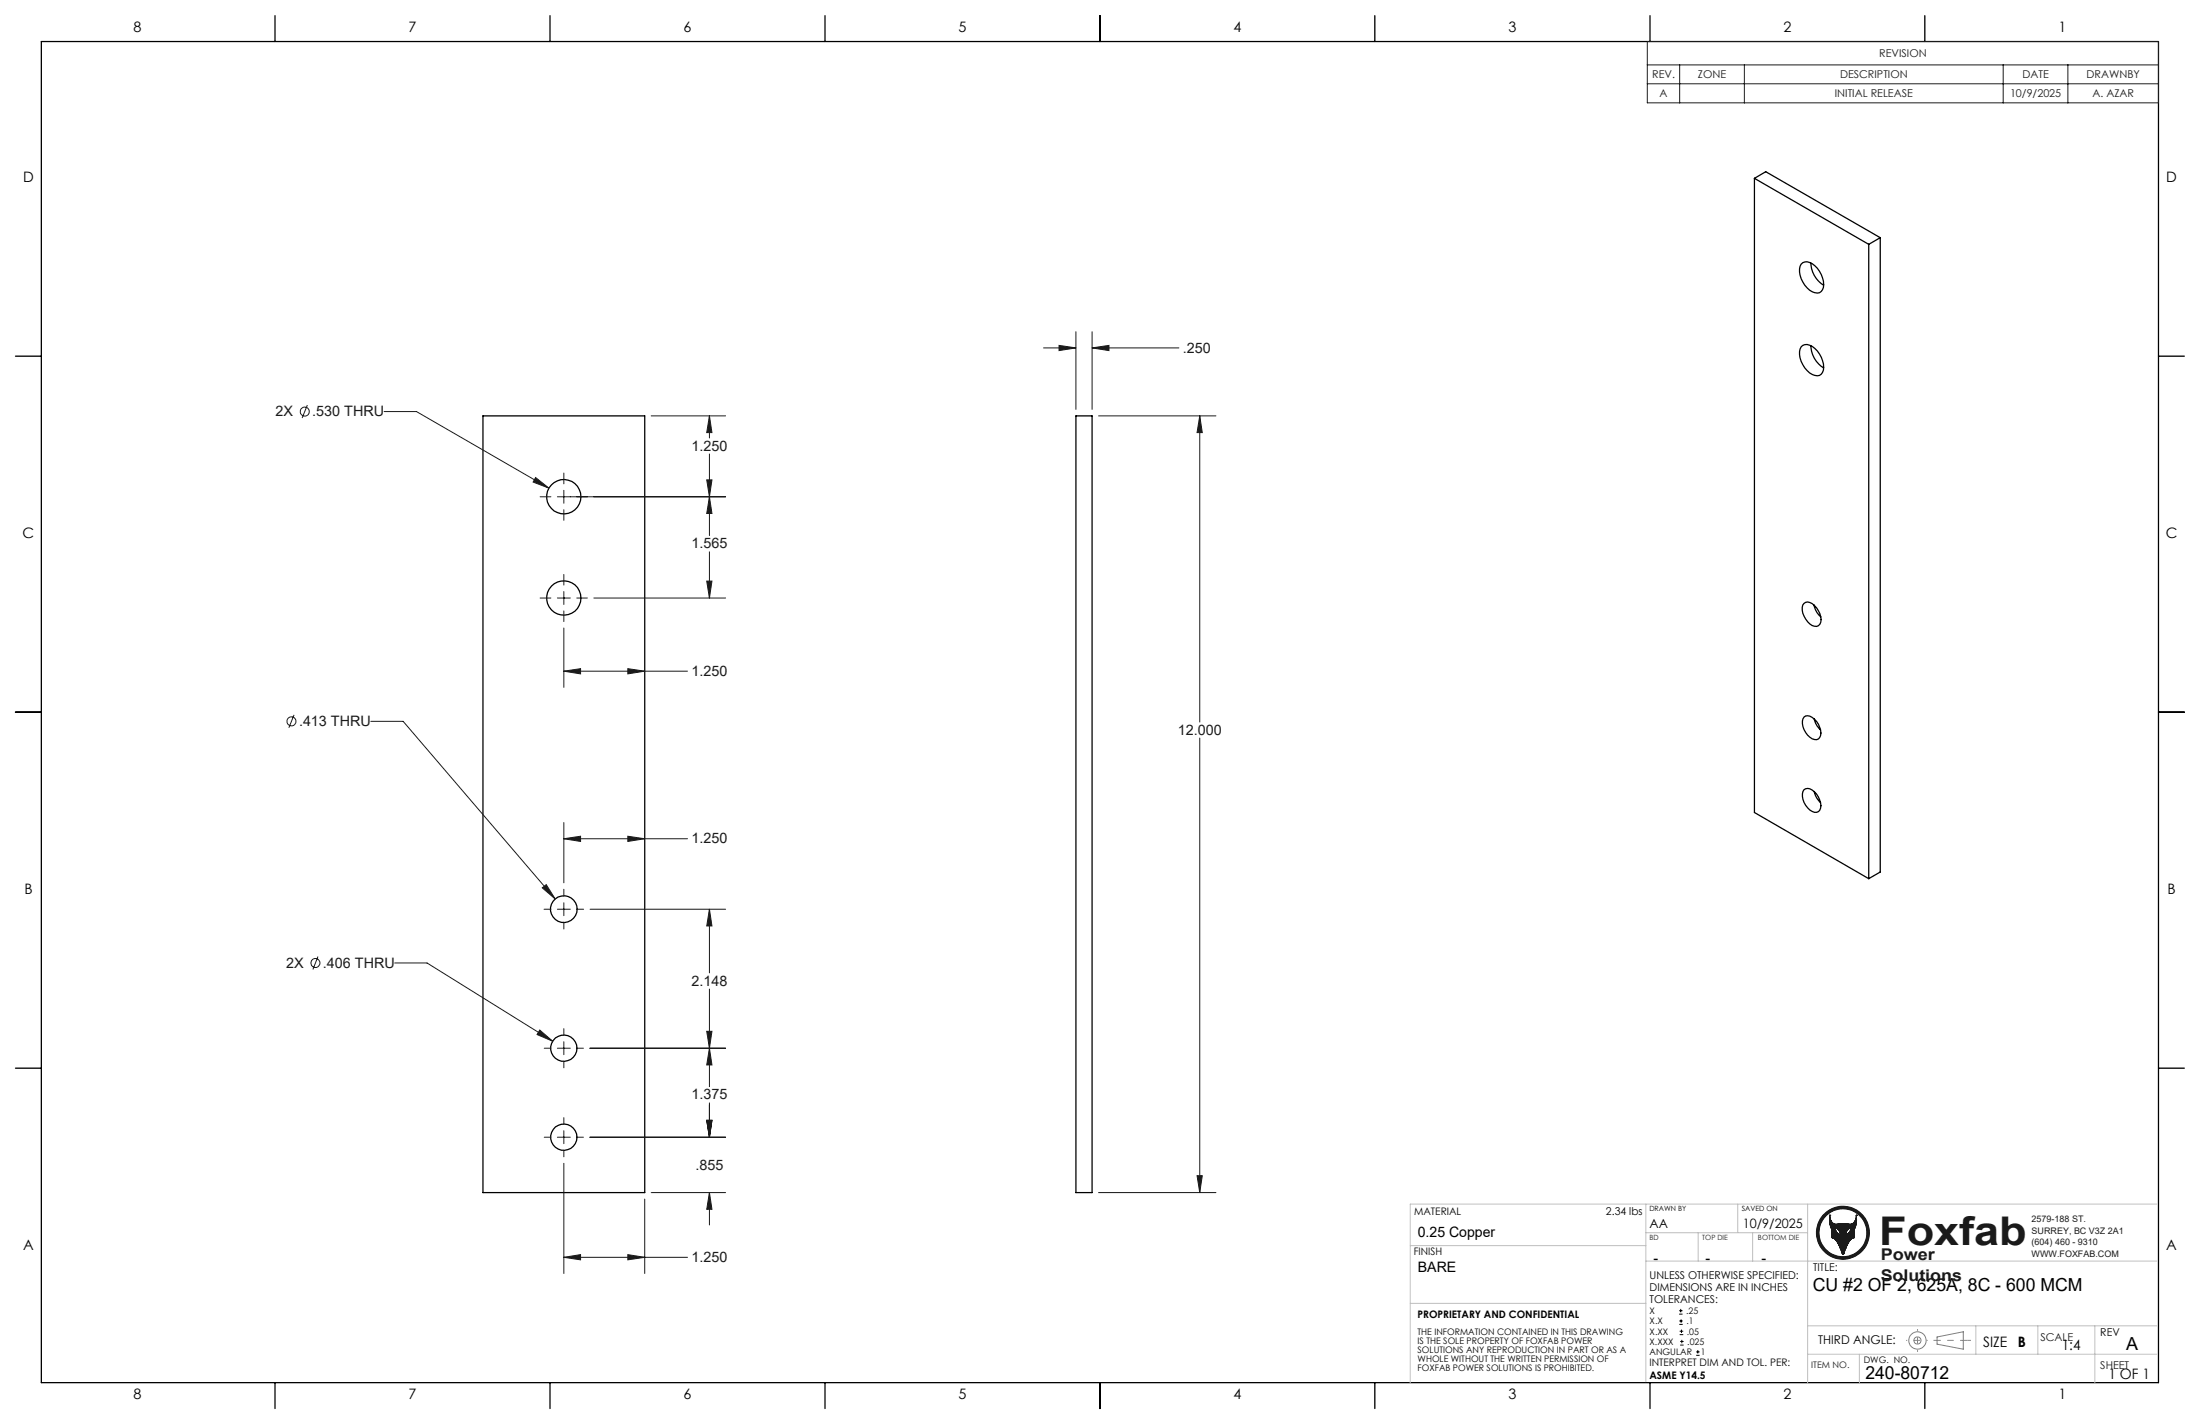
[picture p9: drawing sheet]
<svg xmlns="http://www.w3.org/2000/svg" width="432mm" height="279mm" viewBox="0 0 432 279" stroke-linecap="round" stroke-linejoin="round" font-family="sans-serif">
<g fill="none" stroke="#000" stroke-width=".25">
<path d="M8.1 8.1h415.6v263.2h-415.6zM54 3.1v5M108 3.1v5M161.9 3.1v5M215.9 3.1v5M269.8 3.1v5M323.8 3.1v5M377.8 3.1v5M344.3 35v124.4l22.5 13M344.3 35l22.5 12.9M344.3 35l2.3-1.3 22.4 12.9M353.5 51.8a1.8 1.8 0 0 1 2.7 .3 4.6 4.6 0 0 1 1.5 4.7 1.58 1.58 0 0 1-2.5 .1 4.9 4.9 0 0 1-1.9-4.7z"/>
<path d="M355.4 51.6a5.2 5.2 0 0 0 2.5 4.4M366.8 47.9v124.5M369 46.6l-2.2 1.3M369 46.6v124.5l-2.2 1.3M3 69.9h5.1M353.5 68.1a1.8 1.8 0 0 1 2.7 .3 4.6 4.6 0 0 1 1.5 4.7 1.58 1.58 0 0 1-2.5 .1 4.9 4.9 0 0 1-1.9-4.7zM355.4 67.8a5.2 5.2 0 0 0 2.5 4.4M423.7 69.9h5M94.8 81.6h31.7v152.4h-31.7zM211.2 81.6h3.1v152.4h-3.1zM354.1 118.4a1.37 1.37 0 0 1 2 .4 3.4 3.4 0 0 1 1.1 3.7 1.52 1.52 0 0 1-2.4-.5 3.5 3.5 0 0 1-1-3.3zM356 118.7a4.2 4.2 0 0 0 1.4 2.3"/>
<path d="M3 139.7h5.1M423.7 139.7h5M354.1 154.9a1.46 1.46 0 0 1 2 .5 3.5 3.5 0 0 1 1.1 3.6 1.49 1.49 0 0 1-2.4-.5 3.1 3.1 0 0 1-.7-3.6zM354.1 140.7a1.46 1.46 0 0 1 2 .4 3.8 3.8 0 0 1 1.2 3.2 1.17 1.17 0 0 1-.9 .9 1.17 1.17 0 0 1-1.2-.6 3.2 3.2 0 0 1-1.1-3.9zM356.1 141v.3a4 4 0 0 0 1.2 1.9M356.1 155.3v.2a4 4 0 0 0 1.2 2M3 209.6h5.1M423.7 209.6h5M54 271.3v5.1M108 271.3v5.1M161.9 271.3v5.1M215.9 271.3v5.1"/>
<path d="M269.8 271.3v5.1M323.8 271.3v5.1M377.8 271.3v5.1"/>
<circle cx="110.7" cy="97.5" r="3.4"/>
<circle cx="110.7" cy="117.3" r="3.4"/>
<circle cx="110.7" cy="178.4" r="2.62"/>
<circle cx="110.7" cy="205.7" r="2.58"/>
<circle cx="110.7" cy="223.1" r="2.58"/>
</g>
<g fill="none" stroke="#191924" stroke-width=".2">
<path d="M359.1 238.4h.1M359.1 238.4a1.5 1.5 0 0 0 1.4 1.8l1.7-.1a1.36 1.36 0 0 0 1.9-.5l.2-1.2M359.1 238.4a4.4 4.4 0 0 0 .3 2.5l.2 .3v1.6M364.3 238.4h.1M364.3 238.4a4.4 4.4 0 0 1-.2 2.5l-.2 .3v1.7l-.5 .2a6.9 6.9 0 0 0-1.5 2.9M359.6 242.8v.1M359.6 242.9l.5 .2a7.5 7.5 0 0 1 1.5 2.9M360.2 240.9a1.41 1.41 0 0 1 1 1.4 1.43 1.43 0 0 1-1-1.4zM361.6 246l.2 .1M361.6 246h.1M361.7 246.1h.1M361.7 240.1v6"/>
<path d="M361.8 246.1h.1M361.9 246l-.1 .1M361.9 246h.1M362.7 241.2l.6-.3-.1 .5a1.47 1.47 0 0 1-.9 .9l.1-.7z"/>
<circle cx="361.7" cy="241.9" r="5.2"/>
<circle cx="361.7" cy="241.9" r="4.7"/>
</g>
<circle cx="361.7" cy="241.9" r="5" fill="none" stroke="#191924" stroke-width=".5"/>
<g fill="none" stroke="#808080" stroke-width=".2">
<path d="M380.2 262.3l5.1-1v3.4l-5.1-1z"/>
<circle cx="376.3" cy="263" r=".7"/>
<circle cx="376.4" cy="263" r="1.69"/>
</g>
<path d="M386.2 263h-6.7" fill="none" stroke="#808080" stroke-width=".2" stroke-dasharray="15.2 1.3 1.3 1.3" stroke-dashoffset="13.8" stroke-linecap="butt"/>
<path d="M376.4 260.8v4.4" fill="none" stroke="#808080" stroke-width=".2" stroke-dasharray="15.2 1.3 1.3 1.3" stroke-dashoffset="14.9" stroke-linecap="butt"/>
<path d="M386.2 263h.6" fill="none" stroke="#808080" stroke-width=".2" stroke-dasharray="15.2 1.3 1.3 1.3" stroke-linecap="butt"/>
<path d="M378.3 263h-4.2" fill="none" stroke="#808080" stroke-width=".2" stroke-dasharray="15.2 1.3 1.3 1.3" stroke-dashoffset="15" stroke-linecap="butt"/>
<g fill="none" stroke="#c0c0c0" stroke-width=".2">
<path d="M323 236.3v34.8M341.1 236.3v5.6M354.8 236.3v35M423.4 236.3h-146.6v35M276.8 244.4h46.2M276.8 255.7h46.2M323 247.4h100.4M323 241.9h31.8M333.3 241.9v5.5M344 241.9v5.5M354.8 265.7h68.6M354.8 260.1h68.6"/>
<path d="M364.9 265.7v5.6M387.8 260.1v5.6M400 260.1v5.6M411.2 260.1v11.2"/>
</g>
<path d="M362.7 241.2l.6-.3a1.45 1.45 0 0 1-1 1.4l.1-.7zM359.1 238.4v1.1l.2 1.1 .3 .6v1.7a1.08 1.08 0 0 1 .9 .6l1.1 2.6 .3-.1a6.8 6.8 0 0 1 1.6-3l.4-.1v-1.7l.4-1v-1.8a1.51 1.51 0 0 1-.5 1.5 1.51 1.51 0 0 1-1.6 .2h-.9a1.41 1.41 0 0 1-2-.7zM360.2 240.9a1.41 1.41 0 0 1 1 1.4 1.45 1.45 0 0 1-1-1.4zM357 241.9a4.7 4.7 0 0 0 9.4 0 4.7 4.7 0 0 0-9.4 0zM356.5 241.9a5.2 5.2 0 0 1 10.4 0 5.2 5.2 0 0 1-10.4 0z" fill-rule="evenodd" fill="#191924"/>
<g fill="none" stroke="#191924" stroke-width=".2">
<path d="M323.3 8.1h100.4v12.1h-100.4zM323.3 12.7h100.4M323.3 16.4h100.4M329.7 12.7v7.5M342.4 12.7v7.5M393.2 12.7v7.5M405.9 12.7v7.5M60.3 79.5l-1 2.5M204.8 68.3h6.4M207.9 67.8l3.3 .5-3.3 .5zM211.2 65.1v15.2M214.3 65.1v15.2"/>
<path d="M214.3 68.3h17.1M214.3 68.3l3.4-.5v1zM75.4 80.8h6.3l26 15M105.1 93.7l2.6 2.1-3.1-1.2zM106 97.5h2.1M109.4 97.5h33M110.7 92.8v2.1M110.7 96.2v2.5M127.8 81.6h14.6M138.7 94.2h1l-.5 3.3zM139.2 81.6v4.3M139.2 89.1v16"/>
<path d="M139.2 81.6l.5 3.3h-1zM139.2 97.5l.5 3.3h-1zM215.6 81.6h23.1M235.5 81.6v60.1M235.5 81.6l.5 3.3h-1.1zM106 117.3h2.1M109.4 117.3h2.5M110.7 100v2.1M110.7 112.7v2.1M110.7 116.1v2.5M110.7 119.9v2.1M113.2 117.3h2.1"/>
<path d="M116.6 117.3h25.8M138.7 114h1l-.5 3.3zM139.2 108.3v9M110.7 123.2v11.7M110.7 131.7h24.2M110.7 131.7l3.2-.5v1zM123.2 131.2l3.3 .5-3.3 .5zM57.7 140.3l-1 2.5M72.8 141.5h6.3l29.9 34.9M235.5 144.8v89.2M106.4 174.2l.8-.6 1.8 2.8zM106.8 178.4h1.3"/>
<path d="M109.4 178.4h2.5M110.7 161.4v11.8M110.7 174.5v1.4M110.7 177.1v2.6M110.7 164.6h24.2M110.7 164.6l3.2-.5v1zM113.2 178.4h1.3M115.8 178.4h26.6M123.2 164.1l3.3 .5-3.3 .5zM139.2 178.4v12.5M139.2 178.4l.5 3.3h-1zM62.4 187.7l-1 2.5"/>
<path d="M77.5 188.9h6.3l24.7 15.4M110.7 180.9v1.4M139.2 194.1v19.1M105.9 202.1l2.6 2.2-3.1-1.3zM106.8 205.7h1.3M109.4 205.7h2.5M110.7 201.8v1.3M110.7 204.4v2.5M110.7 208.2v1.3M110.7 219.3v1.3M113.2 205.7h1.3M115.8 205.7h26.6"/>
<path d="M138.7 219.8h1l-.5 3.3zM138.7 202.4h1l-.5 3.3zM139.2 216.4v6.7M139.2 205.7l.5 3.3h-1zM106.8 223.1h1.3M109.4 223.1h2.5M110.7 221.9v2.5M110.7 225.7v1.3M110.7 228.2v21.7M113.2 223.1h1.3M115.8 223.1h26.6M126.5 235.3v14.6"/>
<path d="M127.8 234h14.6M139.2 234v6.3M139.2 234l.5 3.3h-1zM215.6 234h23.1M234.9 230.7h1.1l-.5 3.3zM110.7 246.7h24.2M110.7 246.7l3.2-.5v1zM123.2 246.2l3.3 .5-3.3 .5z"/>
<circle cx="59.8" cy="80.7" r=".89"/>
<circle cx="57.2" cy="141.5" r=".89"/>
<circle cx="61.9" cy="189" r=".89"/>
</g>
<g fill="none" stroke="#000" stroke-width=".2">
<path d="M329.6 257.8h.6M329.6 257.2h.6M329.6 259.9h.7M329.6 259.2h.7M329.9 256.8v.7M330 258.9v.6M329.7 261.9h.7M329.7 261.2h.7M329.8 263.9h.6M329.8 263.2h.6M330 260.9v.6M330.1 262.9v.7"/>
<path d="M332.9 265.9h.7M332.9 265.3h.7M333.2 264.9v.7"/>
</g>
<path d="M138.7 94.2h1l-.5 3.3zM139.2 81.6l.5 3.3h-1zM105.1 93.7l-.5 .9 3.1 1.2zM106.4 174.2l2.6 2.2-1.8-2.8zM105.9 202.1l-.5 .9 3.1 1.3zM138.7 114h1l-.5 3.3zM139.2 97.5l.5 3.3h-1zM138.7 219.8h1l-.5 3.3zM139.2 234l.5 3.3h-1zM138.7 219.8h1l-.5 3.3zM139.2 205.7l.5 3.3h-1zM139.2 178.4l.5 3.3h-1zM138.7 202.4h1l-.5 3.3zM110.7 131.7l3.2-.5v1zM123.2 131.2l3.3 .5-3.3 .5zM110.7 164.6l3.2-.5v1zM123.2 164.1l3.3 .5-3.3 .5zM110.7 246.7l3.2-.5v1zM123.2 246.2l3.3 .5-3.3 .5zM234.9 230.7h1.1l-.5 3.3zM235.5 81.6l.5 3.3h-1.1zM214.3 68.3l3.4-.5v1zM207.9 67.8l3.3 .5-3.3 .5z" fill="#191924"/>
<text font-size="7.8" fill="#191924" x="368.8" y="244.2">Foxfab</text>
<g font-size="3.5">
<text x="355.8" y="253.4">CU #2 OF 2, 625A, 8C - 600 MCM</text>
<text x="417.3" y="264.9">A</text>
<text x="366.1" y="270.6">240-80712</text>
</g>
<g font-size="3.2" fill="#191924">
<text x="369.1" y="247.2">Power</text>
<text x="369.1" y="251.4">Solutions</text>
</g>
<g font-size="2.8">
<text x="26.2" y="6.3">8</text>
<text x="80.2" y="6.3">7</text>
<text x="134.2" y="6.3">6</text>
<text x="188.1" y="6.3">5</text>
<text x="242.1" y="6.3">4</text>
<text x="296.1" y="6.3">3</text>
<text x="350.1" y="6.3">2</text>
<text x="404" y="6.3">1</text>
<text x="4.5" y="35.6">D</text>
<text x="425.2" y="35.6">D</text>
<text x="4.4" y="105.5">C</text>
<text x="425.1" y="105.5">C</text>
<text x="4.8" y="175.3">B</text>
<text x="425.4" y="175.3">B</text>
<text x="4.5" y="245.2">A</text>
<text x="278.3" y="242.8">0.25 Copper</text>
<text x="425.2" y="245.2">A</text>
<text x="278.3" y="249.6">BARE</text>
<text x="324.6" y="247.7">-</text>
<text x="334.7" y="247.7">-</text>
<text x="345.7" y="247.7">-</text>
<text x="389.2" y="264.3">SIZE</text>
<text x="396" y="264.3">B</text>
<text x="404.7" y="265">1:4</text>
<text x="26.2" y="274.5">8</text>
<text x="80.2" y="274.5">7</text>
<text x="134.2" y="274.5">6</text>
<text x="188.1" y="274.5">5</text>
<text x="242.1" y="274.5">4</text>
<text x="296.1" y="274.5">3</text>
<text x="350.1" y="274.5">2</text>
<text x="404" y="274.5">1</text>
<text x="413.8" y="270.6">1 OF 1</text>
</g>
<g font-size="2.8" fill="#191924">
<text x="232.2" y="69.2">.250</text>
<text x="54.1" y="81.7">2X</text>
<text x="61.3" y="81.7">.530 THRU</text>
<text x="135.7" y="88.4">1.250</text>
<text x="135.7" y="107.6">1.565</text>
<text x="135.7" y="132.6">1.250</text>
<text x="58.7" y="142.5">.413 THRU</text>
<text x="231.2" y="144.2">12.000</text>
<text x="135.7" y="165.5">1.250</text>
<text x="56.2" y="189.9">2X</text>
<text x="63.4" y="189.9">.406 THRU</text>
<text x="135.7" y="193.4">2.148</text>
<text x="135.7" y="215.7">1.375</text>
<text x="136.5" y="229.5">.855</text>
<text x="135.7" y="247.6">1.250</text>
</g>
<g font-size="2.5">
<text x="323.8" y="240.9">AA</text>
<text x="342.1" y="240.9">10/9/2025</text>
</g>
<text font-size="2.4" x="356.9" y="263.8">THIRD ANGLE:</text>
<g font-size="2.1" fill="#191924">
<text x="368.8" y="11.2">REVISION</text>
<text x="324.3" y="15.4">REV.</text>
<text x="333.3" y="15.4">ZONE</text>
<text x="361.1" y="15.4">DESCRIPTION</text>
<text x="397" y="15.4">DATE</text>
<text x="409.5" y="15.4">DRAWNBY</text>
<text x="325.7" y="19.1">A</text>
<text x="360.1" y="19.1">INITIAL RELEASE</text>
<text x="394.5" y="19.1">10/9/2025</text>
<text x="410.7" y="19.1">A. AZAR</text>
<text x="400.5" y="263.1">SCALE</text>
<text x="412.2" y="268.7">SHEET</text>
</g>
<g font-size="2.1">
<text x="315.2" y="238.3">2.34 lbs</text>
<text x="323.8" y="251">UNLESS OTHERWISE SPECIFIED:</text>
<text x="355.9" y="249.5">TITLE:</text>
<text x="323.8" y="253.4">DIMENSIONS ARE IN INCHES</text>
<text x="323.8" y="255.7">TOLERANCES:</text>
<text x="412.2" y="262.1">REV</text>
</g>
<g font-size="2">
<text x="277.6" y="238.3">MATERIAL</text>
<text x="277.5" y="246.3">FINISH</text>
<text x="278.2" y="258.5">PROPRIETARY AND CONFIDENTIAL</text>
<text x="323.7" y="268.1">INTERPRET DIM AND TOL. PER:</text>
<text x="323.7" y="270.6">ASME Y14.5</text>
</g>
<g font-size="1.8" fill="#191924">
<text x="398.7" y="239.8">2579-188 ST.</text>
<text x="398.7" y="242.1">SURREY, BC V3Z 2A1</text>
<text x="398.7" y="244.3">(604) 460 - 9310</text>
<text x="398.7" y="246.6">WWW.FOXFAB.COM</text>
<text x="355.5" y="268.4">ITEM NO.</text>
</g>
<g font-size="1.8">
<text x="323.8" y="257.8">X</text>
<text x="331" y="257.8">.25</text>
<text x="278.2" y="261.9">THE INFORMATION CONTAINED IN THIS DRAWING</text>
<text x="278.2" y="263.6">IS THE SOLE PROPERTY OF FOXFAB POWER</text>
<text x="323.8" y="259.8">X.X</text>
<text x="323.8" y="263.9">X.XXX</text>
<text x="323.8" y="261.9">X.XX</text>
<text x="331" y="259.8">.1</text>
<text x="331.1" y="261.9">.05</text>
<text x="331.2" y="263.9">.025</text>
<text x="278.2" y="265.4">SOLUTIONS ANY REPRODUCTION IN PART OR AS A</text>
<text x="278.2" y="267.2">WHOLE WITHOUT THE WRITTEN PERMISSION OF</text>
<text x="278.2" y="268.9">FOXFAB POWER SOLUTIONS IS PROHIBITED.</text>
<text x="323.8" y="265.9">ANGULAR</text>
<text x="333.8" y="265.9">1</text>
<text x="365.8" y="267.4">DWG. NO.</text>
</g>
<g font-size="1.4">
<text x="323.7" y="237.6">DRAWN BY</text>
<text x="341.8" y="237.6">SAVED ON</text>
</g>
<g font-size="1.4" fill="#191924">
<text x="323.8" y="243.4">BD</text>
<text x="334.1" y="243.4">TOP DIE</text>
<text x="345" y="243.4">BOTTOM DIE</text>
</g>
</svg>
